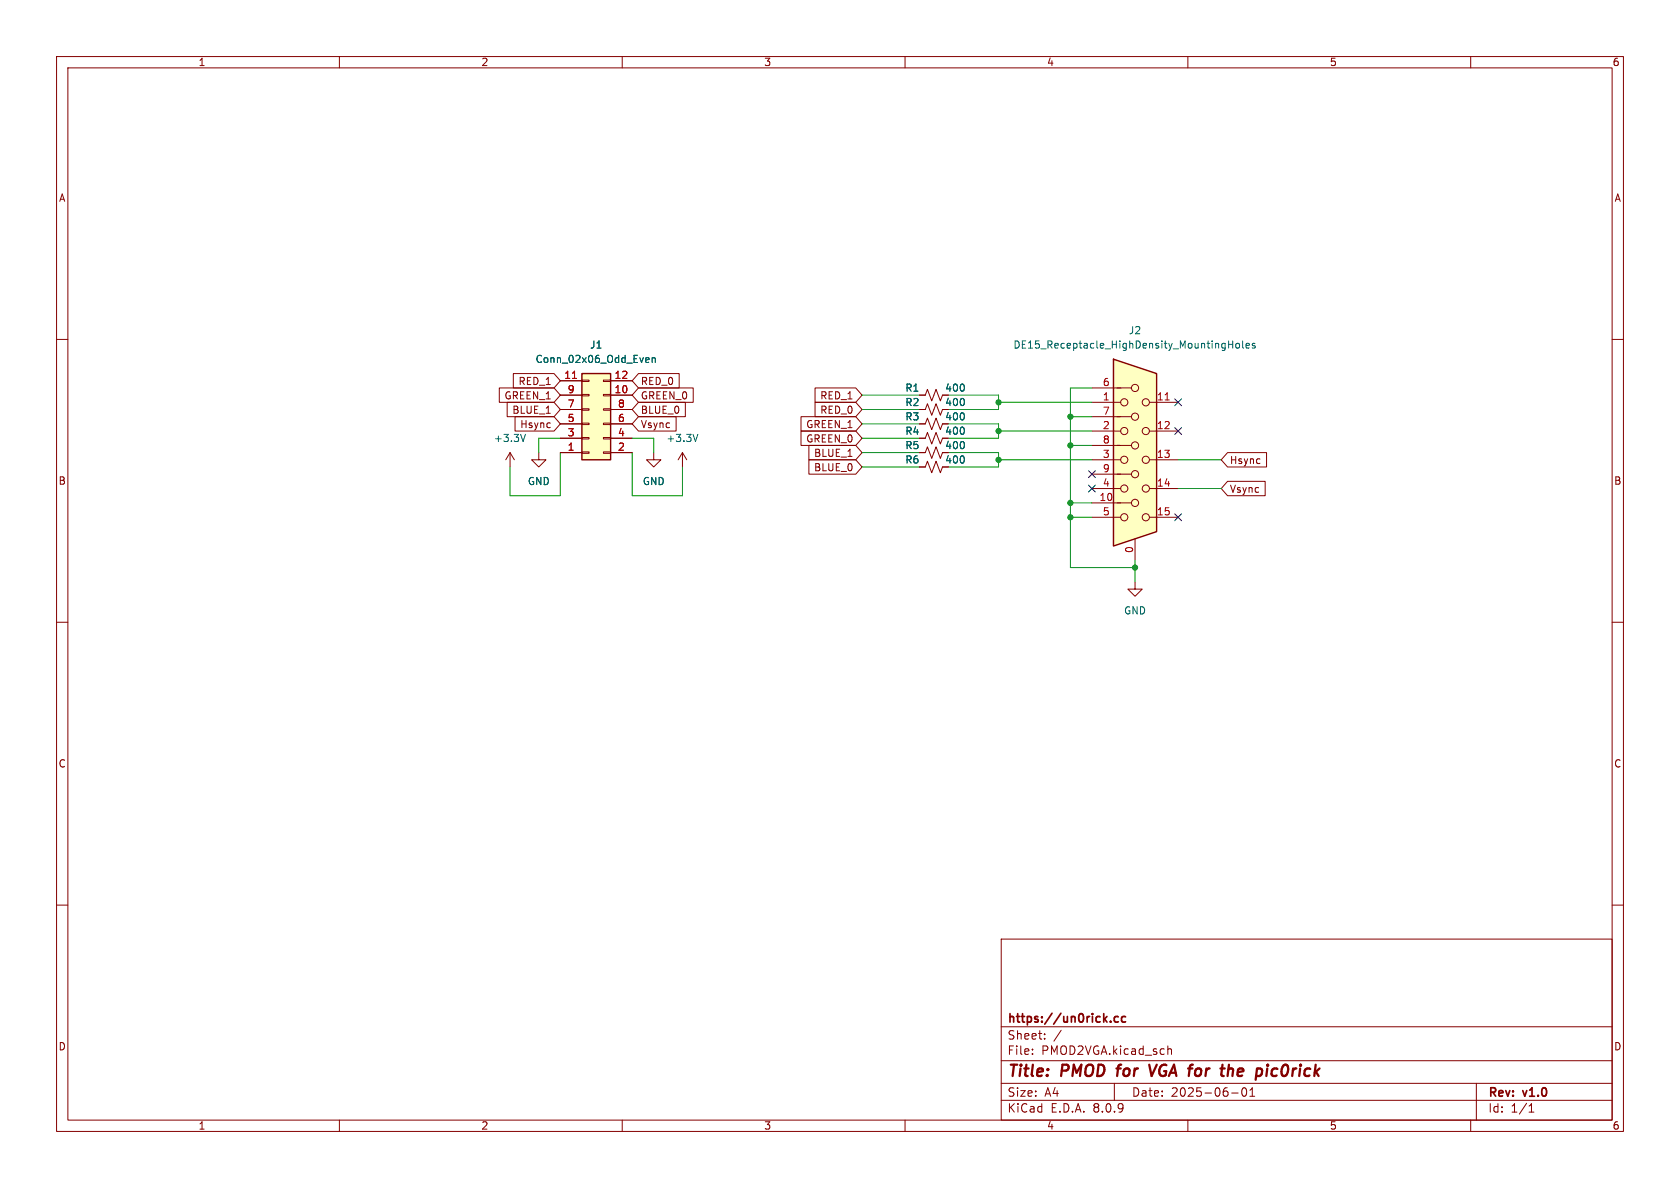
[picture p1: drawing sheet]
(kicad_sch
 (version 20231120)
 (generator "eeschema")
 (generator_version "8.0")
 (paper "A4")
 (title_block
  (title "PMOD for VGA for the pic0rick")
  (date "2025-06-01")
  (rev "v1.0")
  (company "https://un0rick.cc"))
 (lib_symbols
  (symbol "Connector:DE15_Receptacle_HighDensity_MountingHoles"
   (pin_names
    (offset 1.016) hide) (exclude_from_sim no) (in_bom yes) (on_board yes)
   (property "Reference" "J" (at 0 21.59 0) (effects (font (size 1.27 1.27))))
   (property "Value" "DE15_Receptacle_HighDensity_MountingHoles" (at 0 19.05 0) (effects (font (size 1.27 1.27))))
   (property "Footprint" "" (at -24.13 10.16 0) (effects (font (size 1.27 1.27)) (hide yes)))
   (property "Datasheet" " ~" (at -24.13 10.16 0) (effects (font (size 1.27 1.27)) (hide yes)))
   (property "Description" "15-pin female receptacle socket D-SUB connector, High density (3 columns), Triple Row, Generic, VGA-connector, Mounting Hole" (at 0 0 0) (effects (font (size 1.27 1.27)) (hide yes)))
   (symbol "DE15_Receptacle_HighDensity_MountingHoles_0_1"
    (circle (center -1.905 -10.16) (radius 0.635) (stroke (width 0) (type default)) (fill (type none)))
    (circle (center -1.905 -5.08) (radius 0.635) (stroke (width 0) (type default)) (fill (type none)))
    (circle (center -1.905 0) (radius 0.635) (stroke (width 0) (type default)) (fill (type none)))
    (circle (center -1.905 5.08) (radius 0.635) (stroke (width 0) (type default)) (fill (type none)))
    (circle (center -1.905 10.16) (radius 0.635) (stroke (width 0) (type default)) (fill (type none)))
    (circle (center 0 -7.62) (radius 0.635) (stroke (width 0) (type default)) (fill (type none)))
    (circle (center 0 -2.54) (radius 0.635) (stroke (width 0) (type default)) (fill (type none)))
    (polyline (pts (xy -3.175 7.62) (xy -0.635 7.62)) (stroke (width 0) (type default)) (fill (type none)))
    (polyline (pts (xy -0.635 -7.62) (xy -3.175 -7.62)) (stroke (width 0) (type default)) (fill (type none)))
    (polyline (pts (xy -0.635 -2.54) (xy -3.175 -2.54)) (stroke (width 0) (type default)) (fill (type none)))
    (polyline (pts (xy -0.635 2.54) (xy -3.175 2.54)) (stroke (width 0) (type default)) (fill (type none)))
    (polyline (pts (xy -0.635 12.7) (xy -3.175 12.7)) (stroke (width 0) (type default)) (fill (type none)))
    (polyline (pts (xy -3.81 17.78) (xy -3.81 -15.24) (xy 3.81 -12.7) (xy 3.81 15.24) (xy -3.81 17.78)) (stroke (width 0.254) (type default)) (fill (type background)))
    (circle (center 0 2.54) (radius 0.635) (stroke (width 0) (type default)) (fill (type none)))
    (circle (center 0 7.62) (radius 0.635) (stroke (width 0) (type default)) (fill (type none)))
    (circle (center 0 12.7) (radius 0.635) (stroke (width 0) (type default)) (fill (type none)))
    (circle (center 1.905 -10.16) (radius 0.635) (stroke (width 0) (type default)) (fill (type none)))
    (circle (center 1.905 -5.08) (radius 0.635) (stroke (width 0) (type default)) (fill (type none)))
    (circle (center 1.905 0) (radius 0.635) (stroke (width 0) (type default)) (fill (type none)))
    (circle (center 1.905 5.08) (radius 0.635) (stroke (width 0) (type default)) (fill (type none)))
    (circle (center 1.905 10.16) (radius 0.635) (stroke (width 0) (type default)) (fill (type none))))
   (symbol "DE15_Receptacle_HighDensity_MountingHoles_1_1"
    (pin passive line (at 0 -17.78 90) (length 3.81) (name "~" (effects (font (size 1.27 1.27)))) (number "0" (effects (font (size 1.27 1.27)))))
    (pin passive line (at -7.62 10.16 0) (length 5.08) (name "~" (effects (font (size 1.27 1.27)))) (number "1" (effects (font (size 1.27 1.27)))))
    (pin passive line (at -7.62 -7.62 0) (length 5.08) (name "~" (effects (font (size 1.27 1.27)))) (number "10" (effects (font (size 1.27 1.27)))))
    (pin passive line (at 7.62 10.16 180) (length 5.08) (name "~" (effects (font (size 1.27 1.27)))) (number "11" (effects (font (size 1.27 1.27)))))
    (pin passive line (at 7.62 5.08 180) (length 5.08) (name "~" (effects (font (size 1.27 1.27)))) (number "12" (effects (font (size 1.27 1.27)))))
    (pin passive line (at 7.62 0 180) (length 5.08) (name "~" (effects (font (size 1.27 1.27)))) (number "13" (effects (font (size 1.27 1.27)))))
    (pin passive line (at 7.62 -5.08 180) (length 5.08) (name "~" (effects (font (size 1.27 1.27)))) (number "14" (effects (font (size 1.27 1.27)))))
    (pin passive line (at 7.62 -10.16 180) (length 5.08) (name "~" (effects (font (size 1.27 1.27)))) (number "15" (effects (font (size 1.27 1.27)))))
    (pin passive line (at -7.62 5.08 0) (length 5.08) (name "~" (effects (font (size 1.27 1.27)))) (number "2" (effects (font (size 1.27 1.27)))))
    (pin passive line (at -7.62 0 0) (length 5.08) (name "~" (effects (font (size 1.27 1.27)))) (number "3" (effects (font (size 1.27 1.27)))))
    (pin passive line (at -7.62 -5.08 0) (length 5.08) (name "~" (effects (font (size 1.27 1.27)))) (number "4" (effects (font (size 1.27 1.27)))))
    (pin passive line (at -7.62 -10.16 0) (length 5.08) (name "~" (effects (font (size 1.27 1.27)))) (number "5" (effects (font (size 1.27 1.27)))))
    (pin passive line (at -7.62 12.7 0) (length 5.08) (name "~" (effects (font (size 1.27 1.27)))) (number "6" (effects (font (size 1.27 1.27)))))
    (pin passive line (at -7.62 7.62 0) (length 5.08) (name "~" (effects (font (size 1.27 1.27)))) (number "7" (effects (font (size 1.27 1.27)))))
    (pin passive line (at -7.62 2.54 0) (length 5.08) (name "~" (effects (font (size 1.27 1.27)))) (number "8" (effects (font (size 1.27 1.27)))))
    (pin passive line (at -7.62 -2.54 0) (length 5.08) (name "~" (effects (font (size 1.27 1.27)))) (number "9" (effects (font (size 1.27 1.27)))))))
  (symbol "Connector_Generic:Conn_02x06_Odd_Even"
   (pin_names
    (offset 1.016) hide) (exclude_from_sim no) (in_bom yes) (on_board yes)
   (property "Reference" "J" (at 1.27 7.62 0) (effects (font (size 1.27 1.27))))
   (property "Value" "Conn_02x06_Odd_Even" (at 1.27 -10.16 0) (effects (font (size 1.27 1.27))))
   (property "Footprint" "" (at 0 0 0) (effects (font (size 1.27 1.27)) (hide yes)))
   (property "Datasheet" "~" (at 0 0 0) (effects (font (size 1.27 1.27)) (hide yes)))
   (property "Description" "Generic connector, double row, 02x06, odd/even pin numbering scheme (row 1 odd numbers, row 2 even numbers), script generated (kicad-library-utils/schlib/autogen/connector/)" (at 0 0 0) (effects (font (size 1.27 1.27)) (hide yes)))
   (symbol "Conn_02x06_Odd_Even_1_1"
    (rectangle (start -1.27 -7.493) (end 0 -7.747) (stroke (width 0.1524) (type default)) (fill (type none)))
    (rectangle (start -1.27 -4.953) (end 0 -5.207) (stroke (width 0.1524) (type default)) (fill (type none)))
    (rectangle (start -1.27 -2.413) (end 0 -2.667) (stroke (width 0.1524) (type default)) (fill (type none)))
    (rectangle (start -1.27 0.127) (end 0 -0.127) (stroke (width 0.1524) (type default)) (fill (type none)))
    (rectangle (start -1.27 2.667) (end 0 2.413) (stroke (width 0.1524) (type default)) (fill (type none)))
    (rectangle (start -1.27 5.207) (end 0 4.953) (stroke (width 0.1524) (type default)) (fill (type none)))
    (rectangle (start -1.27 6.35) (end 3.81 -8.89) (stroke (width 0.254) (type default)) (fill (type background)))
    (rectangle (start 3.81 -7.493) (end 2.54 -7.747) (stroke (width 0.1524) (type default)) (fill (type none)))
    (rectangle (start 3.81 -4.953) (end 2.54 -5.207) (stroke (width 0.1524) (type default)) (fill (type none)))
    (rectangle (start 3.81 -2.413) (end 2.54 -2.667) (stroke (width 0.1524) (type default)) (fill (type none)))
    (rectangle (start 3.81 0.127) (end 2.54 -0.127) (stroke (width 0.1524) (type default)) (fill (type none)))
    (rectangle (start 3.81 2.667) (end 2.54 2.413) (stroke (width 0.1524) (type default)) (fill (type none)))
    (rectangle (start 3.81 5.207) (end 2.54 4.953) (stroke (width 0.1524) (type default)) (fill (type none)))
    (pin passive line (at -5.08 5.08 0) (length 3.81) (name "Pin_1" (effects (font (size 1.27 1.27)))) (number "1" (effects (font (size 1.27 1.27)))))
    (pin passive line (at 7.62 -5.08 180) (length 3.81) (name "Pin_10" (effects (font (size 1.27 1.27)))) (number "10" (effects (font (size 1.27 1.27)))))
    (pin passive line (at -5.08 -7.62 0) (length 3.81) (name "Pin_11" (effects (font (size 1.27 1.27)))) (number "11" (effects (font (size 1.27 1.27)))))
    (pin passive line (at 7.62 -7.62 180) (length 3.81) (name "Pin_12" (effects (font (size 1.27 1.27)))) (number "12" (effects (font (size 1.27 1.27)))))
    (pin passive line (at 7.62 5.08 180) (length 3.81) (name "Pin_2" (effects (font (size 1.27 1.27)))) (number "2" (effects (font (size 1.27 1.27)))))
    (pin passive line (at -5.08 2.54 0) (length 3.81) (name "Pin_3" (effects (font (size 1.27 1.27)))) (number "3" (effects (font (size 1.27 1.27)))))
    (pin passive line (at 7.62 2.54 180) (length 3.81) (name "Pin_4" (effects (font (size 1.27 1.27)))) (number "4" (effects (font (size 1.27 1.27)))))
    (pin passive line (at -5.08 0 0) (length 3.81) (name "Pin_5" (effects (font (size 1.27 1.27)))) (number "5" (effects (font (size 1.27 1.27)))))
    (pin passive line (at 7.62 0 180) (length 3.81) (name "Pin_6" (effects (font (size 1.27 1.27)))) (number "6" (effects (font (size 1.27 1.27)))))
    (pin passive line (at -5.08 -2.54 0) (length 3.81) (name "Pin_7" (effects (font (size 1.27 1.27)))) (number "7" (effects (font (size 1.27 1.27)))))
    (pin passive line (at 7.62 -2.54 180) (length 3.81) (name "Pin_8" (effects (font (size 1.27 1.27)))) (number "8" (effects (font (size 1.27 1.27)))))
    (pin passive line (at -5.08 -5.08 0) (length 3.81) (name "Pin_9" (effects (font (size 1.27 1.27)))) (number "9" (effects (font (size 1.27 1.27)))))))
  (symbol "Device:R_Small_US"
   (pin_numbers hide)
   (pin_names
    (offset 0.254) hide) (exclude_from_sim no) (in_bom yes) (on_board yes)
   (property "Reference" "R" (at 0.762 0.508 0) (effects (font (size 1.27 1.27)) (justify left)))
   (property "Value" "R_Small_US" (at 0.762 -1.016 0) (effects (font (size 1.27 1.27)) (justify left)))
   (property "Footprint" "" (at 0 0 0) (effects (font (size 1.27 1.27)) (hide yes)))
   (property "Datasheet" "~" (at 0 0 0) (effects (font (size 1.27 1.27)) (hide yes)))
   (property "Description" "Resistor, small US symbol" (at 0 0 0) (effects (font (size 1.27 1.27)) (hide yes)))
   (symbol "R_Small_US_1_1"
    (polyline (pts (xy 0 0) (xy 1.016 -0.381) (xy 0 -0.762) (xy -1.016 -1.143) (xy 0 -1.524)) (stroke (width 0) (type default)) (fill (type none)))
    (polyline (pts (xy 0 1.524) (xy 1.016 1.143) (xy 0 0.762) (xy -1.016 0.381) (xy 0 0)) (stroke (width 0) (type default)) (fill (type none)))
    (pin passive line (at 0 2.54 270) (length 1.016) (name "~" (effects (font (size 1.27 1.27)))) (number "1" (effects (font (size 1.27 1.27)))))
    (pin passive line (at 0 -2.54 90) (length 1.016) (name "~" (effects (font (size 1.27 1.27)))) (number "2" (effects (font (size 1.27 1.27)))))))
  (symbol "power:+3.3V"
   (power)
   (pin_names
    (offset 0)) (exclude_from_sim no) (in_bom yes) (on_board yes)
   (property "Reference" "#PWR" (at 0 -3.81 0) (effects (font (size 1.27 1.27)) (hide yes)))
   (property "Value" "+3.3V" (at 0 3.556 0) (effects (font (size 1.27 1.27))))
   (property "Footprint" "" (at 0 0 0) (effects (font (size 1.27 1.27)) (hide yes)))
   (property "Datasheet" "" (at 0 0 0) (effects (font (size 1.27 1.27)) (hide yes)))
   (property "Description" "Power symbol creates a global label with name \"+3.3V\"" (at 0 0 0) (effects (font (size 1.27 1.27)) (hide yes)))
   (symbol "+3.3V_0_1"
    (polyline (pts (xy -0.762 1.27) (xy 0 2.54)) (stroke (width 0) (type default)) (fill (type none)))
    (polyline (pts (xy 0 0) (xy 0 2.54)) (stroke (width 0) (type default)) (fill (type none)))
    (polyline (pts (xy 0 2.54) (xy 0.762 1.27)) (stroke (width 0) (type default)) (fill (type none))))
   (symbol "+3.3V_1_1"
    (pin power_in line (at 0 0 90) (length 0) hide (name "+3.3V" (effects (font (size 1.27 1.27)))) (number "1" (effects (font (size 1.27 1.27)))))))
  (symbol "power:GND"
   (power)
   (pin_names
    (offset 0)) (exclude_from_sim no) (in_bom yes) (on_board yes)
   (property "Reference" "#PWR" (at 0 -6.35 0) (effects (font (size 1.27 1.27)) (hide yes)))
   (property "Value" "GND" (at 0 -3.81 0) (effects (font (size 1.27 1.27))))
   (property "Footprint" "" (at 0 0 0) (effects (font (size 1.27 1.27)) (hide yes)))
   (property "Datasheet" "" (at 0 0 0) (effects (font (size 1.27 1.27)) (hide yes)))
   (property "Description" "Power symbol creates a global label with name \"GND\" , ground" (at 0 0 0) (effects (font (size 1.27 1.27)) (hide yes)))
   (symbol "GND_0_1"
    (polyline (pts (xy 0 0) (xy 0 -1.27) (xy 1.27 -1.27) (xy 0 -2.54) (xy -1.27 -1.27) (xy 0 -1.27)) (stroke (width 0) (type default)) (fill (type none))))
   (symbol "GND_1_1"
    (pin power_in line (at 0 0 270) (length 0) hide (name "GND" (effects (font (size 1.27 1.27)))) (number "1" (effects (font (size 1.27 1.27))))))))
 (junction
  (at 189.23 88.9)
  (diameter 0)
  (color 0 0 0 0))
 (junction
  (at 176.53 76.2)
  (diameter 0)
  (color 0 0 0 0))
 (junction
  (at 189.23 78.74)
  (diameter 0)
  (color 0 0 0 0))
 (junction
  (at 189.23 73.66)
  (diameter 0)
  (color 0 0 0 0))
 (junction
  (at 189.23 91.44)
  (diameter 0)
  (color 0 0 0 0))
 (junction
  (at 200.66 100.33)
  (diameter 0)
  (color 0 0 0 0))
 (junction
  (at 176.53 71.12)
  (diameter 0)
  (color 0 0 0 0))
 (junction
  (at 176.53 81.28)
  (diameter 0)
  (color 0 0 0 0))
 (no_connect
  (at 208.28 76.2))
 (no_connect
  (at 193.04 83.82))
 (no_connect
  (at 208.28 91.44))
 (no_connect
  (at 193.04 86.36))
 (no_connect
  (at 208.28 71.12))
 (wire
  (pts (xy 176.53 76.2) (xy 176.53 74.93))
  (stroke (width 0) (type default)))
 (wire
  (pts (xy 120.65 82.55) (xy 120.65 87.63))
  (stroke (width 0) (type default)))
 (wire
  (pts (xy 176.53 80.01) (xy 167.64 80.01))
  (stroke (width 0) (type default)))
 (wire
  (pts (xy 176.53 77.47) (xy 176.53 76.2))
  (stroke (width 0) (type default)))
 (wire
  (pts (xy 208.28 86.36) (xy 215.9 86.36))
  (stroke (width 0) (type default)))
 (wire
  (pts (xy 115.57 77.47) (xy 111.76 77.47))
  (stroke (width 0) (type default)))
 (wire
  (pts (xy 167.64 82.55) (xy 176.53 82.55))
  (stroke (width 0) (type default)))
 (wire
  (pts (xy 189.23 68.58) (xy 189.23 73.66))
  (stroke (width 0) (type default)))
 (wire
  (pts (xy 111.76 80.01) (xy 111.76 87.63))
  (stroke (width 0) (type default)))
 (wire
  (pts (xy 99.06 87.63) (xy 90.17 87.63))
  (stroke (width 0) (type default)))
 (wire
  (pts (xy 193.04 76.2) (xy 176.53 76.2))
  (stroke (width 0) (type default)))
 (wire
  (pts (xy 176.53 69.85) (xy 167.64 69.85))
  (stroke (width 0) (type default)))
 (wire
  (pts (xy 189.23 73.66) (xy 193.04 73.66))
  (stroke (width 0) (type default)))
 (wire
  (pts (xy 95.25 80.01) (xy 95.25 77.47))
  (stroke (width 0) (type default)))
 (wire
  (pts (xy 189.23 91.44) (xy 189.23 100.33))
  (stroke (width 0) (type default)))
 (wire
  (pts (xy 176.53 72.39) (xy 176.53 71.12))
  (stroke (width 0) (type default)))
 (wire
  (pts (xy 193.04 78.74) (xy 189.23 78.74))
  (stroke (width 0) (type default)))
 (wire
  (pts (xy 111.76 87.63) (xy 120.65 87.63))
  (stroke (width 0) (type default)))
 (wire
  (pts (xy 152.4 69.85) (xy 162.56 69.85))
  (stroke (width 0) (type default)))
 (wire
  (pts (xy 189.23 88.9) (xy 189.23 78.74))
  (stroke (width 0) (type default)))
 (wire
  (pts (xy 200.66 99.06) (xy 200.66 100.33))
  (stroke (width 0) (type default)))
 (wire
  (pts (xy 193.04 68.58) (xy 189.23 68.58))
  (stroke (width 0) (type default)))
 (wire
  (pts (xy 152.4 82.55) (xy 162.56 82.55))
  (stroke (width 0) (type default)))
 (wire
  (pts (xy 99.06 80.01) (xy 99.06 87.63))
  (stroke (width 0) (type default)))
 (wire
  (pts (xy 189.23 78.74) (xy 189.23 73.66))
  (stroke (width 0) (type default)))
 (wire
  (pts (xy 152.4 74.93) (xy 162.56 74.93))
  (stroke (width 0) (type default)))
 (wire
  (pts (xy 176.53 71.12) (xy 176.53 69.85))
  (stroke (width 0) (type default)))
 (wire
  (pts (xy 193.04 71.12) (xy 176.53 71.12))
  (stroke (width 0) (type default)))
 (wire
  (pts (xy 152.4 77.47) (xy 162.56 77.47))
  (stroke (width 0) (type default)))
 (wire
  (pts (xy 193.04 81.28) (xy 176.53 81.28))
  (stroke (width 0) (type default)))
 (wire
  (pts (xy 189.23 91.44) (xy 189.23 88.9))
  (stroke (width 0) (type default)))
 (wire
  (pts (xy 176.53 74.93) (xy 167.64 74.93))
  (stroke (width 0) (type default)))
 (wire
  (pts (xy 152.4 80.01) (xy 162.56 80.01))
  (stroke (width 0) (type default)))
 (wire
  (pts (xy 176.53 82.55) (xy 176.53 81.28))
  (stroke (width 0) (type default)))
 (wire
  (pts (xy 95.25 77.47) (xy 99.06 77.47))
  (stroke (width 0) (type default)))
 (wire
  (pts (xy 167.64 77.47) (xy 176.53 77.47))
  (stroke (width 0) (type default)))
 (wire
  (pts (xy 193.04 91.44) (xy 189.23 91.44))
  (stroke (width 0) (type default)))
 (wire
  (pts (xy 208.28 81.28) (xy 215.9 81.28))
  (stroke (width 0) (type default)))
 (wire
  (pts (xy 167.64 72.39) (xy 176.53 72.39))
  (stroke (width 0) (type default)))
 (wire
  (pts (xy 176.53 81.28) (xy 176.53 80.01))
  (stroke (width 0) (type default)))
 (wire
  (pts (xy 193.04 88.9) (xy 189.23 88.9))
  (stroke (width 0) (type default)))
 (wire
  (pts (xy 189.23 100.33) (xy 200.66 100.33))
  (stroke (width 0) (type default)))
 (wire
  (pts (xy 115.57 80.01) (xy 115.57 77.47))
  (stroke (width 0) (type default)))
 (wire
  (pts (xy 200.66 100.33) (xy 200.66 102.87))
  (stroke (width 0) (type default)))
 (wire
  (pts (xy 152.4 72.39) (xy 162.56 72.39))
  (stroke (width 0) (type default)))
 (wire
  (pts (xy 90.17 82.55) (xy 90.17 87.63))
  (stroke (width 0) (type default)))
 (global_label "GREEN_1"
  (shape input)
  (at 99.06 69.85 180)
  (fields_autoplaced yes)
  (effects (font (size 1.27 1.27)) (justify right))
  (property "Intersheetrefs" "${INTERSHEET_REFS}" (at 87.7292 69.85 0) (effects (font (size 1.27 1.27)) (justify right) (hide yes))))
 (global_label "BLUE_0"
  (shape input)
  (at 152.4 82.55 180)
  (fields_autoplaced yes)
  (effects (font (size 1.27 1.27)) (justify right))
  (property "Intersheetrefs" "${INTERSHEET_REFS}" (at 142.4601 82.55 0) (effects (font (size 1.27 1.27)) (justify right) (hide yes))))
 (global_label "BLUE_1"
  (shape input)
  (at 99.06 72.39 180)
  (fields_autoplaced yes)
  (effects (font (size 1.27 1.27)) (justify right))
  (property "Intersheetrefs" "${INTERSHEET_REFS}" (at 89.1201 72.39 0) (effects (font (size 1.27 1.27)) (justify right) (hide yes))))
 (global_label "BLUE_1"
  (shape input)
  (at 152.4 80.01 180)
  (fields_autoplaced yes)
  (effects (font (size 1.27 1.27)) (justify right))
  (property "Intersheetrefs" "${INTERSHEET_REFS}" (at 142.4601 80.01 0) (effects (font (size 1.27 1.27)) (justify right) (hide yes))))
 (global_label "Hsync"
  (shape input)
  (at 99.06 74.93 180)
  (fields_autoplaced yes)
  (effects (font (size 1.27 1.27)) (justify right))
  (property "Intersheetrefs" "${INTERSHEET_REFS}" (at 90.511 74.93 0) (effects (font (size 1.27 1.27)) (justify right) (hide yes))))
 (global_label "RED_0"
  (shape input)
  (at 111.76 67.31 0)
  (fields_autoplaced yes)
  (effects (font (size 1.27 1.27)) (justify left))
  (property "Intersheetrefs" "${INTERSHEET_REFS}" (at 120.6113 67.31 0) (effects (font (size 1.27 1.27)) (justify left) (hide yes))))
 (global_label "GREEN_1"
  (shape input)
  (at 152.4 74.93 180)
  (fields_autoplaced yes)
  (effects (font (size 1.27 1.27)) (justify right))
  (property "Intersheetrefs" "${INTERSHEET_REFS}" (at 141.0692 74.93 0) (effects (font (size 1.27 1.27)) (justify right) (hide yes))))
 (global_label "RED_1"
  (shape input)
  (at 99.06 67.31 180)
  (fields_autoplaced yes)
  (effects (font (size 1.27 1.27)) (justify right))
  (property "Intersheetrefs" "${INTERSHEET_REFS}" (at 90.2087 67.31 0) (effects (font (size 1.27 1.27)) (justify right) (hide yes))))
 (global_label "Hsync"
  (shape input)
  (at 215.9 81.28 0)
  (fields_autoplaced yes)
  (effects (font (size 1.27 1.27)) (justify left))
  (property "Intersheetrefs" "${INTERSHEET_REFS}" (at 224.449 81.28 0) (effects (font (size 1.27 1.27)) (justify left) (hide yes))))
 (global_label "RED_1"
  (shape input)
  (at 152.4 69.85 180)
  (fields_autoplaced yes)
  (effects (font (size 1.27 1.27)) (justify right))
  (property "Intersheetrefs" "${INTERSHEET_REFS}" (at 143.5487 69.85 0) (effects (font (size 1.27 1.27)) (justify right) (hide yes))))
 (global_label "GREEN_0"
  (shape input)
  (at 111.76 69.85 0)
  (fields_autoplaced yes)
  (effects (font (size 1.27 1.27)) (justify left))
  (property "Intersheetrefs" "${INTERSHEET_REFS}" (at 123.0908 69.85 0) (effects (font (size 1.27 1.27)) (justify left) (hide yes))))
 (global_label "Vsync"
  (shape input)
  (at 111.76 74.93 0)
  (fields_autoplaced yes)
  (effects (font (size 1.27 1.27)) (justify left))
  (property "Intersheetrefs" "${INTERSHEET_REFS}" (at 120.0671 74.93 0) (effects (font (size 1.27 1.27)) (justify left) (hide yes))))
 (global_label "GREEN_0"
  (shape input)
  (at 152.4 77.47 180)
  (fields_autoplaced yes)
  (effects (font (size 1.27 1.27)) (justify right))
  (property "Intersheetrefs" "${INTERSHEET_REFS}" (at 141.0692 77.47 0) (effects (font (size 1.27 1.27)) (justify right) (hide yes))))
 (global_label "RED_0"
  (shape input)
  (at 152.4 72.39 180)
  (fields_autoplaced yes)
  (effects (font (size 1.27 1.27)) (justify right))
  (property "Intersheetrefs" "${INTERSHEET_REFS}" (at 143.5487 72.39 0) (effects (font (size 1.27 1.27)) (justify right) (hide yes))))
 (global_label "BLUE_0"
  (shape input)
  (at 111.76 72.39 0)
  (fields_autoplaced yes)
  (effects (font (size 1.27 1.27)) (justify left))
  (property "Intersheetrefs" "${INTERSHEET_REFS}" (at 121.6999 72.39 0) (effects (font (size 1.27 1.27)) (justify left) (hide yes))))
 (global_label "Vsync"
  (shape input)
  (at 215.9 86.36 0)
  (fields_autoplaced yes)
  (effects (font (size 1.27 1.27)) (justify left))
  (property "Intersheetrefs" "${INTERSHEET_REFS}" (at 224.2071 86.36 0) (effects (font (size 1.27 1.27)) (justify left) (hide yes))))
 (symbol
  (lib_id "power:+3.3V")
  (at 90.17 82.55 0)
  (unit 1)
  (exclude_from_sim no)
  (in_bom yes)
  (on_board yes)
  (dnp no)
  (fields_autoplaced yes)
  (property "Reference" "#PWR01" (at 90.17 86.36 0) (effects (font (size 1.27 1.27)) (hide yes)))
  (property "Value" "+3.3V" (at 90.17 77.47 0) (effects (font (size 1.27 1.27))))
  (property "Footprint" "" (at 90.17 82.55 0) (effects (font (size 1.27 1.27)) (hide yes)))
  (property "Datasheet" "" (at 90.17 82.55 0) (effects (font (size 1.27 1.27)) (hide yes)))
  (property "Description" "" (at 90.17 82.55 0) (effects (font (size 1.27 1.27)) (hide yes)))
  (pin "1"))
 (symbol
  (lib_id "Connector:DE15_Receptacle_HighDensity_MountingHoles")
  (at 200.66 81.28 0)
  (unit 1)
  (exclude_from_sim no)
  (in_bom yes)
  (on_board yes)
  (dnp no)
  (fields_autoplaced yes)
  (property "Reference" "J2" (at 200.66 58.42 0) (effects (font (size 1.27 1.27))))
  (property "Value" "DE15_Receptacle_HighDensity_MountingHoles" (at 200.66 60.96 0) (effects (font (size 1.27 1.27))))
  (property "Footprint" "Connector_Dsub:DSUB-15-HD_Female_Horizontal_P2.29x1.98mm_EdgePinOffset3.03mm_Housed_MountingHolesOffset4.94mm" (at 176.53 71.12 0) (effects (font (size 1.27 1.27)) (hide yes)))
  (property "Datasheet" " ~" (at 176.53 71.12 0) (effects (font (size 1.27 1.27)) (hide yes)))
  (property "Description" "" (at 200.66 81.28 0) (effects (font (size 1.27 1.27)) (hide yes)))
  (pin "6")
  (pin "1")
  (pin "9")
  (pin "4")
  (pin "0")
  (pin "12")
  (pin "10")
  (pin "7")
  (pin "14")
  (pin "15")
  (pin "3")
  (pin "5")
  (pin "8")
  (pin "11")
  (pin "13")
  (pin "2"))
 (symbol
  (lib_id "power:+3.3V")
  (at 120.65 82.55 0)
  (mirror y)
  (unit 1)
  (exclude_from_sim no)
  (in_bom yes)
  (on_board yes)
  (dnp no)
  (fields_autoplaced yes)
  (property "Reference" "#PWR04" (at 120.65 86.36 0) (effects (font (size 1.27 1.27)) (hide yes)))
  (property "Value" "+3.3V" (at 120.65 77.47 0) (effects (font (size 1.27 1.27))))
  (property "Footprint" "" (at 120.65 82.55 0) (effects (font (size 1.27 1.27)) (hide yes)))
  (property "Datasheet" "" (at 120.65 82.55 0) (effects (font (size 1.27 1.27)) (hide yes)))
  (property "Description" "" (at 120.65 82.55 0) (effects (font (size 1.27 1.27)) (hide yes)))
  (pin "1"))
 (symbol
  (lib_id "power:GND")
  (at 95.25 80.01 0)
  (unit 1)
  (exclude_from_sim no)
  (in_bom yes)
  (on_board yes)
  (dnp no)
  (fields_autoplaced yes)
  (property "Reference" "#PWR03" (at 95.25 86.36 0) (effects (font (size 1.27 1.27)) (hide yes)))
  (property "Value" "GND" (at 95.25 85.09 0) (effects (font (size 1.27 1.27))))
  (property "Footprint" "" (at 95.25 80.01 0) (effects (font (size 1.27 1.27)) (hide yes)))
  (property "Datasheet" "" (at 95.25 80.01 0) (effects (font (size 1.27 1.27)) (hide yes)))
  (property "Description" "" (at 95.25 80.01 0) (effects (font (size 1.27 1.27)) (hide yes)))
  (pin "1"))
 (symbol
  (lib_id "power:GND")
  (at 115.57 80.01 0)
  (mirror y)
  (unit 1)
  (exclude_from_sim no)
  (in_bom yes)
  (on_board yes)
  (dnp no)
  (fields_autoplaced yes)
  (property "Reference" "#PWR02" (at 115.57 86.36 0) (effects (font (size 1.27 1.27)) (hide yes)))
  (property "Value" "GND" (at 115.57 85.09 0) (effects (font (size 1.27 1.27))))
  (property "Footprint" "" (at 115.57 80.01 0) (effects (font (size 1.27 1.27)) (hide yes)))
  (property "Datasheet" "" (at 115.57 80.01 0) (effects (font (size 1.27 1.27)) (hide yes)))
  (property "Description" "" (at 115.57 80.01 0) (effects (font (size 1.27 1.27)) (hide yes)))
  (pin "1"))
 (symbol
  (lib_id "Device:R_Small_US")
  (at 165.1 77.47 90)
  (unit 1)
  (exclude_from_sim no)
  (in_bom yes)
  (on_board yes)
  (dnp no)
  (property "Reference" "R4" (at 161.29 76.2 90) (effects (font (size 1.27 1.27))))
  (property "Value" "400" (at 168.91 76.2 90) (effects (font (size 1.27 1.27))))
  (property "Footprint" "Resistor_SMD:R_1206_3216Metric" (at 165.1 77.47 0) (effects (font (size 1.27 1.27)) (hide yes)))
  (property "Datasheet" "~" (at 165.1 77.47 0) (effects (font (size 1.27 1.27)) (hide yes)))
  (property "Description" "" (at 165.1 77.47 0) (effects (font (size 1.27 1.27)) (hide yes)))
  (pin "1")
  (pin "2"))
 (symbol
  (lib_id "power:GND")
  (at 200.66 102.87 0)
  (mirror y)
  (unit 1)
  (exclude_from_sim no)
  (in_bom yes)
  (on_board yes)
  (dnp no)
  (fields_autoplaced yes)
  (property "Reference" "#PWR05" (at 200.66 109.22 0) (effects (font (size 1.27 1.27)) (hide yes)))
  (property "Value" "GND" (at 200.66 107.95 0) (effects (font (size 1.27 1.27))))
  (property "Footprint" "" (at 200.66 102.87 0) (effects (font (size 1.27 1.27)) (hide yes)))
  (property "Datasheet" "" (at 200.66 102.87 0) (effects (font (size 1.27 1.27)) (hide yes)))
  (property "Description" "" (at 200.66 102.87 0) (effects (font (size 1.27 1.27)) (hide yes)))
  (pin "1"))
 (symbol
  (lib_id "Device:R_Small_US")
  (at 165.1 80.01 90)
  (unit 1)
  (exclude_from_sim no)
  (in_bom yes)
  (on_board yes)
  (dnp no)
  (property "Reference" "R5" (at 161.29 78.74 90) (effects (font (size 1.27 1.27))))
  (property "Value" "400" (at 168.91 78.74 90) (effects (font (size 1.27 1.27))))
  (property "Footprint" "Resistor_SMD:R_1206_3216Metric" (at 165.1 80.01 0) (effects (font (size 1.27 1.27)) (hide yes)))
  (property "Datasheet" "~" (at 165.1 80.01 0) (effects (font (size 1.27 1.27)) (hide yes)))
  (property "Description" "" (at 165.1 80.01 0) (effects (font (size 1.27 1.27)) (hide yes)))
  (pin "1")
  (pin "2"))
 (symbol
  (lib_id "Device:R_Small_US")
  (at 165.1 69.85 90)
  (unit 1)
  (exclude_from_sim no)
  (in_bom yes)
  (on_board yes)
  (dnp no)
  (property "Reference" "R1" (at 161.29 68.58 90) (effects (font (size 1.27 1.27))))
  (property "Value" "400" (at 168.91 68.58 90) (effects (font (size 1.27 1.27))))
  (property "Footprint" "Resistor_SMD:R_1206_3216Metric" (at 165.1 69.85 0) (effects (font (size 1.27 1.27)) (hide yes)))
  (property "Datasheet" "~" (at 165.1 69.85 0) (effects (font (size 1.27 1.27)) (hide yes)))
  (property "Description" "" (at 165.1 69.85 0) (effects (font (size 1.27 1.27)) (hide yes)))
  (pin "1")
  (pin "2"))
 (symbol
  (lib_id "Device:R_Small_US")
  (at 165.1 74.93 90)
  (unit 1)
  (exclude_from_sim no)
  (in_bom yes)
  (on_board yes)
  (dnp no)
  (property "Reference" "R3" (at 161.29 73.66 90) (effects (font (size 1.27 1.27))))
  (property "Value" "400" (at 168.91 73.66 90) (effects (font (size 1.27 1.27))))
  (property "Footprint" "Resistor_SMD:R_1206_3216Metric" (at 165.1 74.93 0) (effects (font (size 1.27 1.27)) (hide yes)))
  (property "Datasheet" "~" (at 165.1 74.93 0) (effects (font (size 1.27 1.27)) (hide yes)))
  (property "Description" "" (at 165.1 74.93 0) (effects (font (size 1.27 1.27)) (hide yes)))
  (pin "1")
  (pin "2"))
 (symbol
  (lib_id "Device:R_Small_US")
  (at 165.1 82.55 90)
  (unit 1)
  (exclude_from_sim no)
  (in_bom yes)
  (on_board yes)
  (dnp no)
  (property "Reference" "R6" (at 161.29 81.28 90) (effects (font (size 1.27 1.27))))
  (property "Value" "400" (at 168.91 81.28 90) (effects (font (size 1.27 1.27))))
  (property "Footprint" "Resistor_SMD:R_1206_3216Metric" (at 165.1 82.55 0) (effects (font (size 1.27 1.27)) (hide yes)))
  (property "Datasheet" "~" (at 165.1 82.55 0) (effects (font (size 1.27 1.27)) (hide yes)))
  (property "Description" "" (at 165.1 82.55 0) (effects (font (size 1.27 1.27)) (hide yes)))
  (pin "1")
  (pin "2"))
 (symbol
  (lib_id "Connector_Generic:Conn_02x06_Odd_Even")
  (at 104.14 74.93 0)
  (mirror x)
  (unit 1)
  (exclude_from_sim no)
  (in_bom yes)
  (on_board yes)
  (dnp no)
  (property "Reference" "J1" (at 105.41 60.96 0) (effects (font (size 1.27 1.27))))
  (property "Value" "Conn_02x06_Odd_Even" (at 105.41 63.5 0) (effects (font (size 1.27 1.27))))
  (property "Footprint" "Connector_PinHeader_2.54mm:PinHeader_2x06_P2.54mm_Horizontal" (at 104.14 74.93 0) (effects (font (size 1.27 1.27)) (hide yes)))
  (property "Datasheet" "~" (at 104.14 74.93 0) (effects (font (size 1.27 1.27)) (hide yes)))
  (property "Description" "" (at 104.14 74.93 0) (effects (font (size 1.27 1.27)) (hide yes)))
  (pin "10")
  (pin "4")
  (pin "5")
  (pin "3")
  (pin "6")
  (pin "8")
  (pin "1")
  (pin "7")
  (pin "12")
  (pin "9")
  (pin "2")
  (pin "11"))
 (symbol
  (lib_id "Device:R_Small_US")
  (at 165.1 72.39 90)
  (unit 1)
  (exclude_from_sim no)
  (in_bom yes)
  (on_board yes)
  (dnp no)
  (property "Reference" "R2" (at 161.29 71.12 90) (effects (font (size 1.27 1.27))))
  (property "Value" "400" (at 168.91 71.12 90) (effects (font (size 1.27 1.27))))
  (property "Footprint" "Resistor_SMD:R_1206_3216Metric" (at 165.1 72.39 0) (effects (font (size 1.27 1.27)) (hide yes)))
  (property "Datasheet" "~" (at 165.1 72.39 0) (effects (font (size 1.27 1.27)) (hide yes)))
  (property "Description" "" (at 165.1 72.39 0) (effects (font (size 1.27 1.27)) (hide yes)))
  (pin "1")
  (pin "2"))
 (sheet_instances
  (path ""
   (page "1"))))
